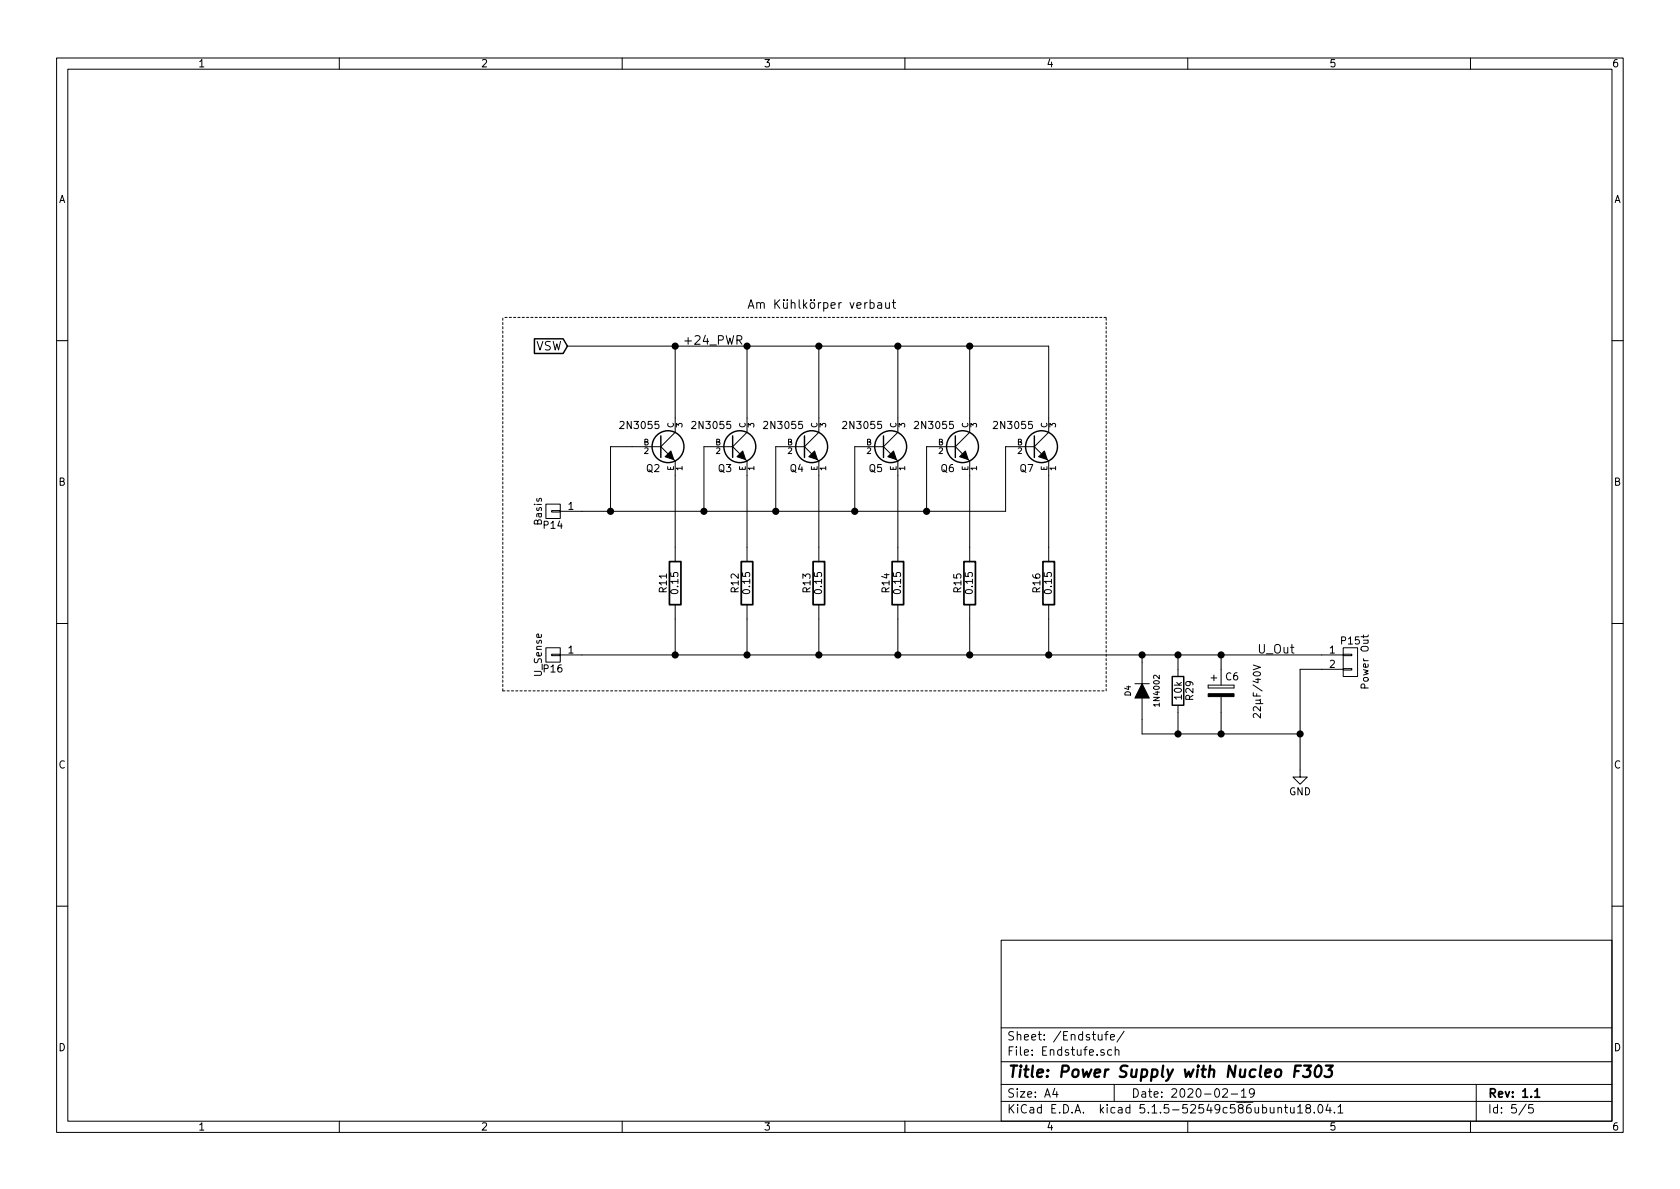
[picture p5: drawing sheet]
<svg xmlns="http://www.w3.org/2000/svg" width="297mm" height="210mm" viewBox="0 0 297 210" stroke-linecap="round" stroke-linejoin="round" font-family="sans-serif">
<g fill="none" stroke="#000" stroke-width=".18">
<path d="M10 10.3h277v189.9h-277zM12 12.2h273v186.1h-273zM60 10.3v1.9M110 10.3v1.9M160 10.3v1.9M210 10.3v1.9M260 10.3v1.9M153.8 53.6l.5-.1 .2 .1v.8a.48 .48 0 0 1-.7 .1M155.2 53.6h.6l.1 .9M155.9 53.9h-.5a.3 .3 0 0 0-.3 .3 .3 .3 0 0 0 .3 .3h.5M156.6 53.5l.1 1h.3l.3-.1M157.3 53.5v1"/>
<path d="M157.8 53.5h.5M158 53v1.3l.3 .2M10 60.2h2M100.3 61.2h85.1v15.2l-2.5 2.6M116.8 79l1.3 1.3M116.8 79h-8.9v11.4M119.4 61.2v15.2l-2.6 2.6M129.5 79l1.3 1.3M129.5 79h-5v11.4M130.3 60.1h.7l.2-.2-.1-.4-.2-.1h-.6v1.5M130.7 60.1l.5 .8M132.1 61.2v15.2l-2.6 2.6"/>
<path d="M142.2 79l1.3 1.3M142.2 79h-5v11.4M144.8 61.2v15.2l-2.6 2.6M156.2 79l1.3 1.3M156.2 79h-5.1v11.4M158.7 61.2v15.2l-2.5 2.6M168.9 79l1.3 1.3M168.9 79h-5.1v11.4M171.4 61.2v15.2l-2.5 2.6M182.9 79l1.2 1.3M182.9 79h-5.1v11.4h-78.7M285 60.2h2"/>
<path d="M96.5 89.1h2.6v2.6h-2.6zM97.5 90.3h1.6v.2h-1.6zM119.1 81.3l.3 .2v17.8M131.8 81.3l.3 .2v17.8M144.5 81.3l.3 .2v17.8M158.5 81.3l.2 .2v17.8M171.2 81.3l.2 .2v17.8M185.2 81.3l.2 .2v17.8M10 110.3h2M96.5 114.5h2.6v2.6h-2.6zM97.5 115.7h1.6v.2h-1.6zM99.1 115.8h138.4"/>
<path d="M119.4 106.9v8.9M132.1 106.9v8.9M144.8 106.9v8.9M158.7 106.9v8.9M171.4 106.9v8.9M185.4 106.9v8.9M201.9 115.8v5.1M208.3 115.8v3.8M214.1 119.9h1M214.6 119.4v1M215.9 115.8v5.4M221.6 117.6l1.3 .4-1.3 .4"/>
<path d="M237.5 118.2h1.5v.3h-1.5zM237.5 115.7h1.5v.2h-1.5zM237.5 114.5h2.5v5.1h-2.5zM237.5 118.4h-7.6v19h1.2l-1.2 1.3-1.3-1.3h1.3M241.1 112.3v.5M241.9 112.3l-.2 .3h-1.1M285 110.3h2M200.7 120.9h2.5M201.9 123.4v6.4h28M208.3 124.7v5.1M213.6 121.2v.5zM213.6 121.7h4.6z"/>
<path d="M213.6 121.2h4.6zM215.9 123.2v6.6M218.2 121.2v.5zM222.9 126.2v.8l-.8-.8h-.2l-.3 .2 .1 .5M10 160.2h2M177 166.3h108v32h-108zM285 160.2h2M60 198.3v1.9M110 198.3v1.9M160 198.3v1.9M177 194.8h108M177 191.8h108"/>
<path d="M177 187.8h108M177 181.8h108M186.5 192.5l-.4 1h1M186.8 193v1M194.2 182.9v.8a.39 .39 0 0 0 .6 .1M194.8 182.9v1M195.2 185.7a.37 .37 0 0 0-.6 .1l.1 .2 .5 .2 .1 .1-.3 .3-.4-.1M195.3 182.9h.6M195.9 182.4l-.3 .2v1.3M196.3 183.4l.8-.1-.1-.3-.5-.1-.2 .2 .1 .7h.6M196.5 185.7l-.4-.1-.3 .3 .1 .6 .2 .1 .4-.1M197 191.8v3"/>
<path d="M197.2 185.7h.1a.37 .37 0 0 1 .5 .1v.8M197.2 185.1v1.5M198.8 182.3l-1.3 2M210 198.3v1.9M216.2 192.7l.2-.2h.4l.2 .5-.9 1h.9M217.7 193.5h1.1M219.5 193l.4-.5v1.5M219.5 194h.8M221.8 193.2l-.3 .3h-.3l-.3-.3v-.4l.2-.2 .4-.1 .2 .2a1.13 1.13 0 0 1-.2 1.2l-.4 .1M226 196l.2-.2 .3 .1 .1 .9M227.1 195.8h.6M227.3 195.3v1.3l.4 .2"/>
<path d="M228.2 195.8v.9l.4 .1 .2-.1M228.8 195.8v1M229.4 195.8l.5-.5v1.5M229.4 196.8h.9M231.2 196l-.3-.2v-.3a.48 .48 0 0 1 .7-.1l.1 .2-.1 .3-.6 .1-.1 .3v.4l.3 .1 .4-.1 .1-.2v-.2l-.3-.3M232.4 196.7v.1M233.1 195.5l.3-.2a.8 .8 0 0 1 .5 .8 .8 .8 0 0 1-.5 .7l-.3-.1-.1-.4zM234.8 195.2l-.4 1.1h1M235.2 195.8v1M235.9 196.7v.1M236.6 195.8l.4-.5v1.5M236.6 196.8h.8"/>
<path d="M260 198.3v1.9M261 191.8v6.5M269.8 195.2l-1.2 2M271 195.3h-.7v.7l.2-.1 .5 .1 .1 .2-.1 .5-.2 .1-.5-.1"/>
</g>
<path d="M118.4 99.3h2v7.6h-2zM131.1 99.3h2v7.6h-2zM143.8 99.3h2v7.6h-2zM157.7 99.3h2.1v7.6h-2.1zM170.4 99.3h2.1v7.6h-2.1zM184.4 99.3h2v7.6h-2zM271.4 193l.4-.5v1.5M271.4 194h.8" fill="none" stroke="#000" stroke-width=".3"/>
<path d="M229 189.4h.6M230 188.4h-.9l-.3 2M230.6 188.4h1.2l-.7 .8h.3l.2 .2 .1 .2-.2 .7-.3 .1h-.6l-.2-.1M232.9 188.5a.44 .44 0 0 1 .4 0 .44 .44 0 0 1 .3 .3 1.15 1.15 0 0 1-.8 1.6 1.3 1.3 0 0 1 .1-1.9zM234.4 188.4h1.3l-.8 .8a.48 .48 0 0 1 .6 .4v.5l-.3 .2-.8 .1-.2-.1" fill="none" stroke="#000" stroke-width=".41"/>
<g fill="none" stroke="#000" stroke-width=".25">
<path d="M94.5 59.9h5.1l.7 1.3-.7 1.3h-5.1zM116.8 77.1v3.8M129.5 77.1v3.8M142.2 77.1v3.8M156.2 77.1v3.8M168.9 77.1v3.8M182.9 77.1v3.8M207.3 119.6h2v5.1h-2z"/>
<circle cx="118.1" cy="79" r="2.82"/>
<circle cx="130.8" cy="79" r="2.82"/>
<circle cx="143.5" cy="79" r="2.82"/>
<circle cx="157.5" cy="79" r="2.82"/>
<circle cx="170.2" cy="79" r="2.82"/>
<circle cx="184.1" cy="79" r="2.82"/>
</g>
<path d="M117.6 80.8l1-1 .5 1.5zM130.3 80.8l1-1 .5 1.5zM143 80.8l1-1 .5 1.5zM157 80.8l1-1 .5 1.5zM169.7 80.8l1-1 .5 1.5zM183.6 80.8l1.1-1 .5 1.5zM201.9 120.9l1.3 2.5h-2.5zM213.6 122.7h4.6v.5h-4.6z" fill="#000" stroke="#000" stroke-width=".18"/>
<path d="M195.6 56.1h-106.7M88.9 122.2v-66.1M88.9 122.2h106.7M195.6 122.2v-66.1" fill="none" stroke="#000" stroke-width=".18" stroke-dasharray=".4 .4"/>
<g fill="#000" stroke="#000" stroke-width=".25">
<circle cx="119.4" cy="61.2" r=".51"/>
<circle cx="132.1" cy="61.2" r=".51"/>
<circle cx="144.8" cy="61.2" r=".51"/>
<circle cx="158.8" cy="61.2" r=".51"/>
<circle cx="171.5" cy="61.2" r=".51"/>
<circle cx="108" cy="90.4" r=".51"/>
<circle cx="124.5" cy="90.4" r=".51"/>
<circle cx="137.2" cy="90.4" r=".51"/>
<circle cx="151.1" cy="90.4" r=".51"/>
<circle cx="163.8" cy="90.4" r=".51"/>
<circle cx="119.4" cy="115.8" r=".51"/>
<circle cx="132.1" cy="115.8" r=".51"/>
<circle cx="144.8" cy="115.8" r=".51"/>
<circle cx="158.8" cy="115.8" r=".51"/>
<circle cx="171.5" cy="115.8" r=".51"/>
<circle cx="185.4" cy="115.8" r=".51"/>
<circle cx="201.9" cy="115.8" r=".51"/>
<circle cx="208.3" cy="115.8" r=".51"/>
<circle cx="215.9" cy="115.8" r=".51"/>
<circle cx="208.3" cy="129.8" r=".51"/>
<circle cx="215.9" cy="129.8" r=".51"/>
<circle cx="229.9" cy="129.8" r=".51"/>
</g>
<text font-size="2.8" x="178" y="190.5">Title: Power Supply with Nucleo F303</text>
<g font-size="2.1">
<text x="132.1" y="54.6">Am Kühlkörper verbaut</text>
<text x="94.6" y="62">VSW</text>
<text x="120.6" y="61">+24_PWR</text>
<text x="222.2" y="115.6">U_Out</text>
<text x="178" y="184">Sheet: /Endstufe/</text>
<text x="178" y="186.7">File: Endstufe.sch</text>
<text x="178" y="196.9">KiCad E.D.A. kicad 5.1.5-52549c586ubuntu18.04.1</text>
<text x="178" y="194.1">Size: A4</text>
<text x="200" y="194.1">Date: 2020-02-19</text>
<text x="263" y="194.1">Rev: 1.1</text>
<text x="263" y="196.9">Id: 5/5</text>
</g>
<g font-size="1.8">
<text x="35" y="11.9">1</text>
<text x="85" y="11.9">2</text>
<text x="135" y="11.9">3</text>
<text x="185" y="11.9">4</text>
<text x="235" y="11.9">5</text>
<text x="285" y="11.9">6</text>
<text x="10.4" y="35.9">A</text>
<text x="285.4" y="35.9">A</text>
<text x="110" y="75.9">2N3055</text>
<text x="122.7" y="75.9">2N3055</text>
<text x="135.4" y="75.9">2N3055</text>
<text x="149.4" y="75.9">2N3055</text>
<text x="162.1" y="75.9">2N3055</text>
<text x="176" y="75.9">2N3055</text>
<text x="114.3" y="83.5">Q2</text>
<text x="127" y="83.5">Q3</text>
<text x="139.7" y="83.5">Q4</text>
<text x="153.7" y="83.5">Q5</text>
<text x="166.4" y="83.5">Q6</text>
<text x="180.4" y="83.5">Q7</text>
<text x="10.4" y="85.9">B</text>
<text x="285.4" y="85.9">B</text>
<text x="95.8" y="92.8" transform="rotate(-90 95.8 92.8)">Basis</text>
<text x="96.2" y="93.5">P14</text>
<text x="100.5" y="90.2">1</text>
<text x="117.9" y="104.7" transform="rotate(-90 117.9 104.7)">R11</text>
<text x="119.9" y="104.8" transform="rotate(-90 119.9 104.8)">0.15</text>
<text x="130.6" y="104.7" transform="rotate(-90 130.6 104.7)">R12</text>
<text x="132.6" y="104.8" transform="rotate(-90 132.6 104.8)">0.15</text>
<text x="143.3" y="104.7" transform="rotate(-90 143.3 104.7)">R13</text>
<text x="145.3" y="104.8" transform="rotate(-90 145.3 104.8)">0.15</text>
<text x="157.3" y="104.7" transform="rotate(-90 157.3 104.7)">R14</text>
<text x="159.3" y="104.8" transform="rotate(-90 159.3 104.8)">0.15</text>
<text x="170" y="104.7" transform="rotate(-90 170 104.7)">R15</text>
<text x="172" y="104.8" transform="rotate(-90 172 104.8)">0.15</text>
<text x="183.9" y="104.7" transform="rotate(-90 183.9 104.7)">R16</text>
<text x="186" y="104.8" transform="rotate(-90 186 104.8)">0.15</text>
<text x="237.2" y="114">P15</text>
<text x="95.8" y="119.6" transform="rotate(-90 95.8 119.6)">U_Sense</text>
<text x="96.2" y="118.9">P16</text>
<text x="100.5" y="115.6">1</text>
<text x="235.1" y="115.6">1</text>
<text x="235.1" y="118.1">2</text>
<text x="209" y="123.6" transform="rotate(-90 209 123.6)">10k</text>
<text x="211" y="123.8" transform="rotate(-90 211 123.8)">R29</text>
<text x="216.7" y="120.3">C6</text>
<text x="242" y="121.5" transform="rotate(-90 242 121.5)">Power Out</text>
<text x="222.9" y="126.2" transform="rotate(-90 222.9 126.2)">22µF/40V</text>
<text x="10.4" y="135.9">C</text>
<text x="285.4" y="135.9">C</text>
<text x="227.9" y="140.6">GND</text>
<text x="10.4" y="185.9">D</text>
<text x="285.4" y="185.9">D</text>
<text x="35" y="199.9">1</text>
<text x="85" y="199.9">2</text>
<text x="135" y="199.9">3</text>
<text x="185" y="199.9">4</text>
<text x="235" y="199.9">5</text>
<text x="285" y="199.9">6</text>
</g>
<g font-size="1.4">
<text x="119.1" y="75.7" transform="rotate(-90 119.1 75.7)">C</text>
<text x="120.6" y="75.6" transform="rotate(-90 120.6 75.6)">3</text>
<text x="131.8" y="75.7" transform="rotate(-90 131.8 75.7)">C</text>
<text x="133.3" y="75.6" transform="rotate(-90 133.3 75.6)">3</text>
<text x="144.5" y="75.7" transform="rotate(-90 144.5 75.7)">C</text>
<text x="146" y="75.6" transform="rotate(-90 146 75.6)">3</text>
<text x="158.5" y="75.7" transform="rotate(-90 158.5 75.7)">C</text>
<text x="160" y="75.6" transform="rotate(-90 160 75.6)">3</text>
<text x="171.2" y="75.7" transform="rotate(-90 171.2 75.7)">C</text>
<text x="172.7" y="75.6" transform="rotate(-90 172.7 75.6)">3</text>
<text x="185.2" y="75.7" transform="rotate(-90 185.2 75.7)">C</text>
<text x="186.7" y="75.6" transform="rotate(-90 186.7 75.6)">3</text>
<text x="113.8" y="78.7">B</text>
<text x="113.9" y="80.3">2</text>
<text x="119.1" y="83.3" transform="rotate(-90 119.1 83.3)">E</text>
<text x="120.6" y="83.2" transform="rotate(-90 120.6 83.2)">1</text>
<text x="126.5" y="78.7">B</text>
<text x="126.6" y="80.3">2</text>
<text x="131.8" y="83.3" transform="rotate(-90 131.8 83.3)">E</text>
<text x="133.3" y="83.2" transform="rotate(-90 133.3 83.2)">1</text>
<text x="139.2" y="78.7">B</text>
<text x="139.3" y="80.3">2</text>
<text x="144.5" y="83.3" transform="rotate(-90 144.5 83.3)">E</text>
<text x="146" y="83.2" transform="rotate(-90 146 83.2)">1</text>
<text x="153.2" y="78.7">B</text>
<text x="153.3" y="80.3">2</text>
<text x="158.5" y="83.3" transform="rotate(-90 158.5 83.3)">E</text>
<text x="160" y="83.2" transform="rotate(-90 160 83.2)">1</text>
<text x="165.9" y="78.7">B</text>
<text x="166" y="80.3">2</text>
<text x="171.2" y="83.3" transform="rotate(-90 171.2 83.3)">E</text>
<text x="172.7" y="83.2" transform="rotate(-90 172.7 83.2)">1</text>
<text x="179.8" y="78.7">B</text>
<text x="180" y="80.3">2</text>
<text x="185.2" y="83.3" transform="rotate(-90 185.2 83.3)">E</text>
<text x="186.7" y="83.2" transform="rotate(-90 186.7 83.2)">1</text>
<text x="199.9" y="123.1" transform="rotate(-90 199.9 123.1)">D4</text>
<text x="205" y="124.6" transform="rotate(-90 205 124.6)">1N4002</text>
</g>
</svg>
